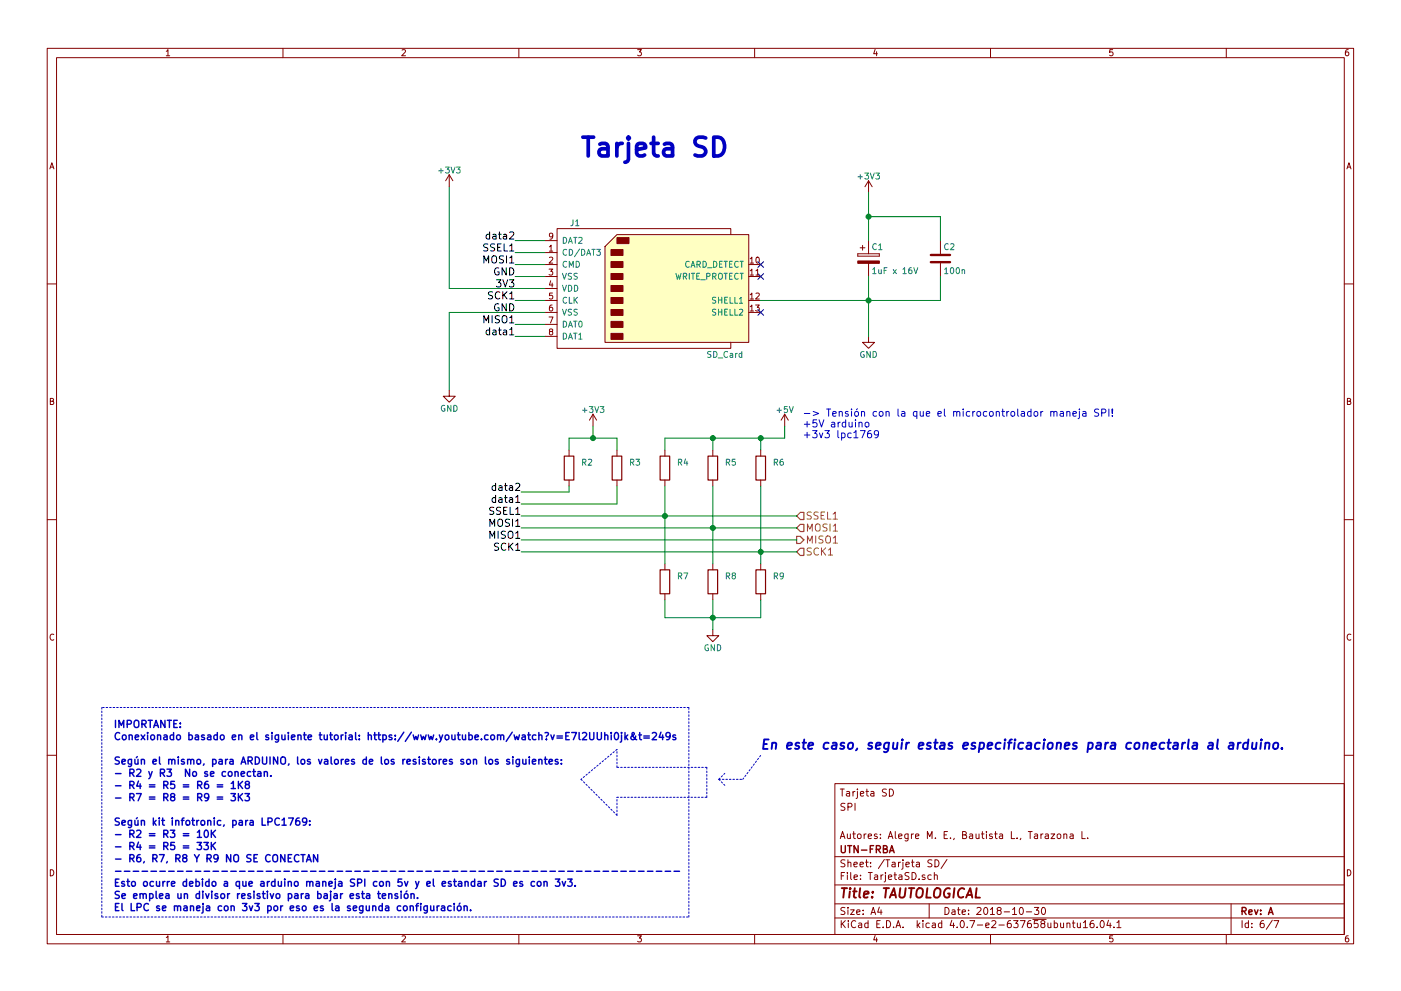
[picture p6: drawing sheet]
EESchema Schematic File Version 2
LIBS:power
LIBS:device
LIBS:switches
LIBS:relays
LIBS:motors
LIBS:transistors
LIBS:conn
LIBS:linear
LIBS:regul
LIBS:74xx
LIBS:cmos4000
LIBS:adc-dac
LIBS:memory
LIBS:xilinx
LIBS:microcontrollers
LIBS:dsp
LIBS:microchip
LIBS:analog_switches
LIBS:motorola
LIBS:texas
LIBS:intel
LIBS:audio
LIBS:interface
LIBS:digital-audio
LIBS:philips
LIBS:display
LIBS:cypress
LIBS:siliconi
LIBS:opto
LIBS:atmel
LIBS:contrib
LIBS:valves
LIBS:arduino
LIBS:acc_mpu9250_board
LIBS:gps_em506
LIBS:aic1117
LIBS:lm2575
LIBS:lm2940
LIBS:dk_RF-Transceiver-Modules
LIBS:pbase-ino-cache
EELAYER 25 0
EELAYER END
$Descr A4 11693 8268
encoding utf-8
Sheet 6 7
Title "TAUTOLOGICAL"
Date "2018-10-30"
Rev "A"
Comp "UTN-FRBA"
Comment1 "Autores: Alegre M. E., Bautista L., Tarazona L."
Comment2 ""
Comment3 "SPI"
Comment4 "Tarjeta SD"
$EndDescr
$Comp
L SD_Card J1
U 1 1
P 5450 2400
F 0 "J1" H 4800 2950 50  0000 C CNN
F 1 "SD_Card" H 6050 1850 50  0000 C CNN
F 2 "footprints:SD_TE_2041021_edit" H 5650 2750 50  0001 C CNN
F 3 "" H 5450 2400 50  0001 C CNN
	1    5450 2400
	1    0    0    -1  
$EndComp
$Comp
L +3V3 #PWR014
U 1 1
P 3750 1550
F 0 "#PWR014" H 3750 1400 50  0001 C CNN
F 1 "+3V3" H 3750 1690 50  0000 C CNN
F 2 "" H 3750 1550 50  0001 C CNN
F 3 "" H 3750 1550 50  0001 C CNN
	1    3750 1550
	1    0    0    -1  
$EndComp
$Comp
L GND #PWR015
U 1 1
P 3750 3250
F 0 "#PWR015" H 3750 3000 50  0001 C CNN
F 1 "GND" H 3750 3100 50  0000 C CNN
F 2 "" H 3750 3250 50  0001 C CNN
F 3 "" H 3750 3250 50  0001 C CNN
	1    3750 3250
	1    0    0    -1  
$EndComp
$Comp
L CP C1
U 1 1
P 7250 2150
F 0 "C1" H 7275 2250 50  0000 L CNN
F 1 "1uF x 16V" H 7275 2050 50  0000 L CNN
F 2 "Capacitors_Tantalum_SMD:CP_Tantalum_Case-A_EIA-3216-18_Hand" H 7288 2000 50  0001 C CNN
F 3 "" H 7250 2150 50  0001 C CNN
	1    7250 2150
	1    0    0    -1  
$EndComp
$Comp
L C C2
U 1 1
P 7850 2150
F 0 "C2" H 7875 2250 50  0000 L CNN
F 1 "100n" H 7875 2050 50  0000 L CNN
F 2 "Capacitors_SMD:C_0805_HandSoldering" H 7888 2000 50  0001 C CNN
F 3 "" H 7850 2150 50  0001 C CNN
	1    7850 2150
	1    0    0    -1  
$EndComp
$Comp
L +3V3 #PWR016
U 1 1
P 7250 1600
F 0 "#PWR016" H 7250 1450 50  0001 C CNN
F 1 "+3V3" H 7250 1740 50  0000 C CNN
F 2 "" H 7250 1600 50  0001 C CNN
F 3 "" H 7250 1600 50  0001 C CNN
	1    7250 1600
	1    0    0    -1  
$EndComp
$Comp
L GND #PWR017
U 1 1
P 7250 2800
F 0 "#PWR017" H 7250 2550 50  0001 C CNN
F 1 "GND" H 7250 2650 50  0000 C CNN
F 2 "" H 7250 2800 50  0001 C CNN
F 3 "" H 7250 2800 50  0001 C CNN
	1    7250 2800
	1    0    0    -1  
$EndComp
NoConn ~ 6350 2600
NoConn ~ 6350 2300
NoConn ~ 6350 2200
Text Label 4300 2100 2    60   ~ 0
SSEL1
Text Label 4300 2200 2    60   ~ 0
MOSI1
Text Label 4300 2300 2    60   ~ 0
GND
Text Label 4300 2600 2    60   ~ 0
GND
Text Label 4300 2500 2    60   ~ 0
SCK1
Text Label 4300 2400 2    60   ~ 0
3V3
Text Label 4300 2700 2    60   ~ 0
MISO1
Text Label 4300 2800 2    60   ~ 0
data1
Text Label 4350 4300 2    60   ~ 0
SSEL1
Text Label 4350 4400 2    60   ~ 0
MOSI1
Text Label 4350 4500 2    60   ~ 0
MISO1
Text Label 4350 4600 2    60   ~ 0
SCK1
Text HLabel 6650 4300 2    60   Input ~ 0
SSEL1
Text HLabel 6650 4400 2    60   Input ~ 0
MOSI1
Text HLabel 6650 4500 2    60   Output ~ 0
MISO1
Text HLabel 6650 4600 2    60   Input ~ 0
SCK1
Text Notes 4850 1300 0    157  ~ 31
Tarjeta SD\n
$Comp
L R R4
U 1 1
P 5550 3900
F 0 "R4" H 5700 3950 50  0000 C CNN
F 1 "r4" H 5700 3850 50  0001 C CNN
F 2 "Resistors_SMD:R_0805_HandSoldering" V 5480 3900 50  0001 C CNN
F 3 "" H 5550 3900 50  0001 C CNN
	1    5550 3900
	1    0    0    -1  
$EndComp
$Comp
L R R5
U 1 1
P 5950 3900
F 0 "R5" H 6100 3950 50  0000 C CNN
F 1 "r5" H 6100 3850 50  0001 C CNN
F 2 "Resistors_SMD:R_0805_HandSoldering" V 5880 3900 50  0001 C CNN
F 3 "" H 5950 3900 50  0001 C CNN
	1    5950 3900
	1    0    0    -1  
$EndComp
$Comp
L +5V #PWR018
U 1 1
P 6550 3550
F 0 "#PWR018" H 6550 3400 50  0001 C CNN
F 1 "+5V" H 6550 3690 50  0000 C CNN
F 2 "" H 6550 3550 50  0001 C CNN
F 3 "" H 6550 3550 50  0001 C CNN
	1    6550 3550
	1    0    0    -1  
$EndComp
$Comp
L R R6
U 1 1
P 6350 3900
F 0 "R6" H 6500 3950 50  0000 C CNN
F 1 "r6" H 6500 3850 50  0001 C CNN
F 2 "Resistors_SMD:R_0805_HandSoldering" V 6280 3900 50  0001 C CNN
F 3 "" H 6350 3900 50  0001 C CNN
	1    6350 3900
	1    0    0    -1  
$EndComp
$Comp
L R R7
U 1 1
P 5550 4850
F 0 "R7" H 5700 4900 50  0000 C CNN
F 1 "r7" H 5700 4800 50  0001 C CNN
F 2 "Resistors_SMD:R_0805_HandSoldering" V 5480 4850 50  0001 C CNN
F 3 "" H 5550 4850 50  0001 C CNN
	1    5550 4850
	1    0    0    -1  
$EndComp
$Comp
L R R8
U 1 1
P 5950 4850
F 0 "R8" H 6100 4900 50  0000 C CNN
F 1 "r8" H 6100 4800 50  0001 C CNN
F 2 "Resistors_SMD:R_0805_HandSoldering" V 5880 4850 50  0001 C CNN
F 3 "" H 5950 4850 50  0001 C CNN
	1    5950 4850
	1    0    0    -1  
$EndComp
$Comp
L R R9
U 1 1
P 6350 4850
F 0 "R9" H 6500 4900 50  0000 C CNN
F 1 "r9" H 6500 4800 50  0001 C CNN
F 2 "Resistors_SMD:R_0805_HandSoldering" V 6280 4850 50  0001 C CNN
F 3 "" H 6350 4850 50  0001 C CNN
	1    6350 4850
	1    0    0    -1  
$EndComp
$Comp
L GND #PWR019
U 1 1
P 5950 5250
F 0 "#PWR019" H 5950 5000 50  0001 C CNN
F 1 "GND" H 5950 5100 50  0000 C CNN
F 2 "" H 5950 5250 50  0001 C CNN
F 3 "" H 5950 5250 50  0001 C CNN
	1    5950 5250
	1    0    0    -1  
$EndComp
$Comp
L R R3
U 1 1
P 5150 3900
F 0 "R3" H 5300 3950 50  0000 C CNN
F 1 "10K" H 5300 3850 50  0001 C CNN
F 2 "Resistors_SMD:R_0805_HandSoldering" V 5080 3900 50  0001 C CNN
F 3 "" H 5150 3900 50  0001 C CNN
	1    5150 3900
	1    0    0    -1  
$EndComp
$Comp
L R R2
U 1 1
P 4750 3900
F 0 "R2" H 4900 3950 50  0000 C CNN
F 1 "10K" H 4900 3850 50  0001 C CNN
F 2 "Resistors_SMD:R_0805_HandSoldering" V 4680 3900 50  0001 C CNN
F 3 "" H 4750 3900 50  0001 C CNN
	1    4750 3900
	1    0    0    -1  
$EndComp
Text Label 4350 4200 2    60   ~ 0
data1
Text Label 4350 4100 2    60   ~ 0
data2
Text Label 4300 2000 2    60   ~ 0
data2
Text Notes 950  7600 0    60   ~ 12
IMPORTANTE:\nConexionado basado en el siguiente tutorial: https://www.youtube.com/watch?v=E7l2UUhi0jk&t=249s\n\nSegún el mismo, para ARDUINO, los valores de los resistores son los siguientes:\n- R2 y R3  No se conectan.\n- R4 = R5 = R6 = 1K8\n- R7 = R8 = R9 = 3K3\n\nSegún kit infotronic, para LPC1769:\n- R2 = R3 = 10K\n- R4 = R5 = 33K\n- R6, R7, R8 Y R9 NO SE CONECTAN\n----------------------------------------------------------------\nEsto ocurre debido a que arduino maneja SPI con 5v y el estandar SD es con 3v3. \nSe emplea un divisor resistivo para bajar esta tensión.\nEl LPC se maneja con 3v3 por eso es la segunda configuración.\n
Text Notes 6700 3650 0    60   ~ 0
-> Tensión con la que el microcontrolador maneja SPI!\n+5V arduino\n+3v3 lpc1769
$Comp
L +3V3 #PWR020
U 1 1
P 4950 3550
F 0 "#PWR020" H 4950 3400 50  0001 C CNN
F 1 "+3V3" H 4950 3690 50  0000 C CNN
F 2 "" H 4950 3550 50  0001 C CNN
F 3 "" H 4950 3550 50  0001 C CNN
	1    4950 3550
	1    0    0    -1  
$EndComp
Text Notes 6350 6250 0    79   Italic 16
En este caso, seguir estas especificaciones para conectarla al arduino.
Wire Wire Line
	4550 2400 3750 2400
Wire Wire Line
	3750 2400 3750 1550
Wire Wire Line
	4550 2600 3750 2600
Wire Wire Line
	3750 2600 3750 3250
Wire Wire Line
	7850 2500 7850 2300
Wire Wire Line
	6350 2500 7850 2500
Wire Wire Line
	7250 2300 7250 2800
Connection ~ 7250 2500
Wire Wire Line
	7250 1600 7250 2000
Wire Wire Line
	7250 1800 7850 1800
Wire Wire Line
	7850 1800 7850 2000
Connection ~ 7250 1800
Wire Wire Line
	4550 2100 4300 2100
Wire Wire Line
	4550 2200 4300 2200
Wire Wire Line
	4550 2300 4300 2300
Wire Wire Line
	4550 2500 4300 2500
Wire Wire Line
	4550 2700 4300 2700
Wire Wire Line
	4550 2800 4300 2800
Wire Wire Line
	6550 3650 6550 3550
Wire Wire Line
	5550 3750 5550 3650
Wire Wire Line
	5950 3750 5950 3650
Connection ~ 5950 3650
Wire Wire Line
	5550 4050 5550 4700
Wire Wire Line
	4350 4300 6650 4300
Wire Wire Line
	5950 4050 5950 4700
Wire Wire Line
	4350 4400 6650 4400
Connection ~ 5550 4300
Connection ~ 5950 4400
Wire Wire Line
	4350 4500 6650 4500
Wire Wire Line
	4350 4600 6650 4600
Wire Wire Line
	6350 3650 6350 3750
Connection ~ 6350 3650
Wire Wire Line
	6350 4050 6350 4700
Connection ~ 6350 4600
Wire Wire Line
	5950 5000 5950 5250
Wire Wire Line
	5550 5150 6350 5150
Wire Wire Line
	6350 5150 6350 5000
Connection ~ 5950 5150
Wire Wire Line
	5550 5000 5550 5150
Wire Wire Line
	4750 3750 4750 3650
Wire Wire Line
	5150 4050 5150 4200
Wire Wire Line
	4750 4050 4750 4100
Wire Wire Line
	4750 4100 4350 4100
Wire Wire Line
	5150 4200 4350 4200
Wire Wire Line
	4550 2000 4300 2000
Wire Wire Line
	5150 3650 5150 3750
Wire Wire Line
	5550 3650 6550 3650
Wire Wire Line
	4750 3650 5150 3650
Wire Wire Line
	4950 3650 4950 3550
Connection ~ 4950 3650
Wire Notes Line
	850  7650 5750 7650
Wire Notes Line
	5750 7650 5750 5900
Wire Notes Line
	5750 5900 850  5900
Wire Notes Line
	850  5900 850  7650
Wire Notes Line
	6000 6500 6200 6500
Wire Notes Line
	6200 6500 6350 6300
Wire Notes Line
	6000 6500 6050 6450
Wire Notes Line
	6000 6500 6050 6550
Wire Notes Line
	5150 6650 5900 6650
Wire Notes Line
	5900 6650 5900 6400
Wire Notes Line
	5900 6400 5150 6400
Wire Notes Line
	5150 6400 5150 6250
Wire Notes Line
	5150 6250 4850 6500
Wire Notes Line
	4850 6500 5150 6800
Wire Notes Line
	5150 6800 5150 6650
$EndSCHEMATC
